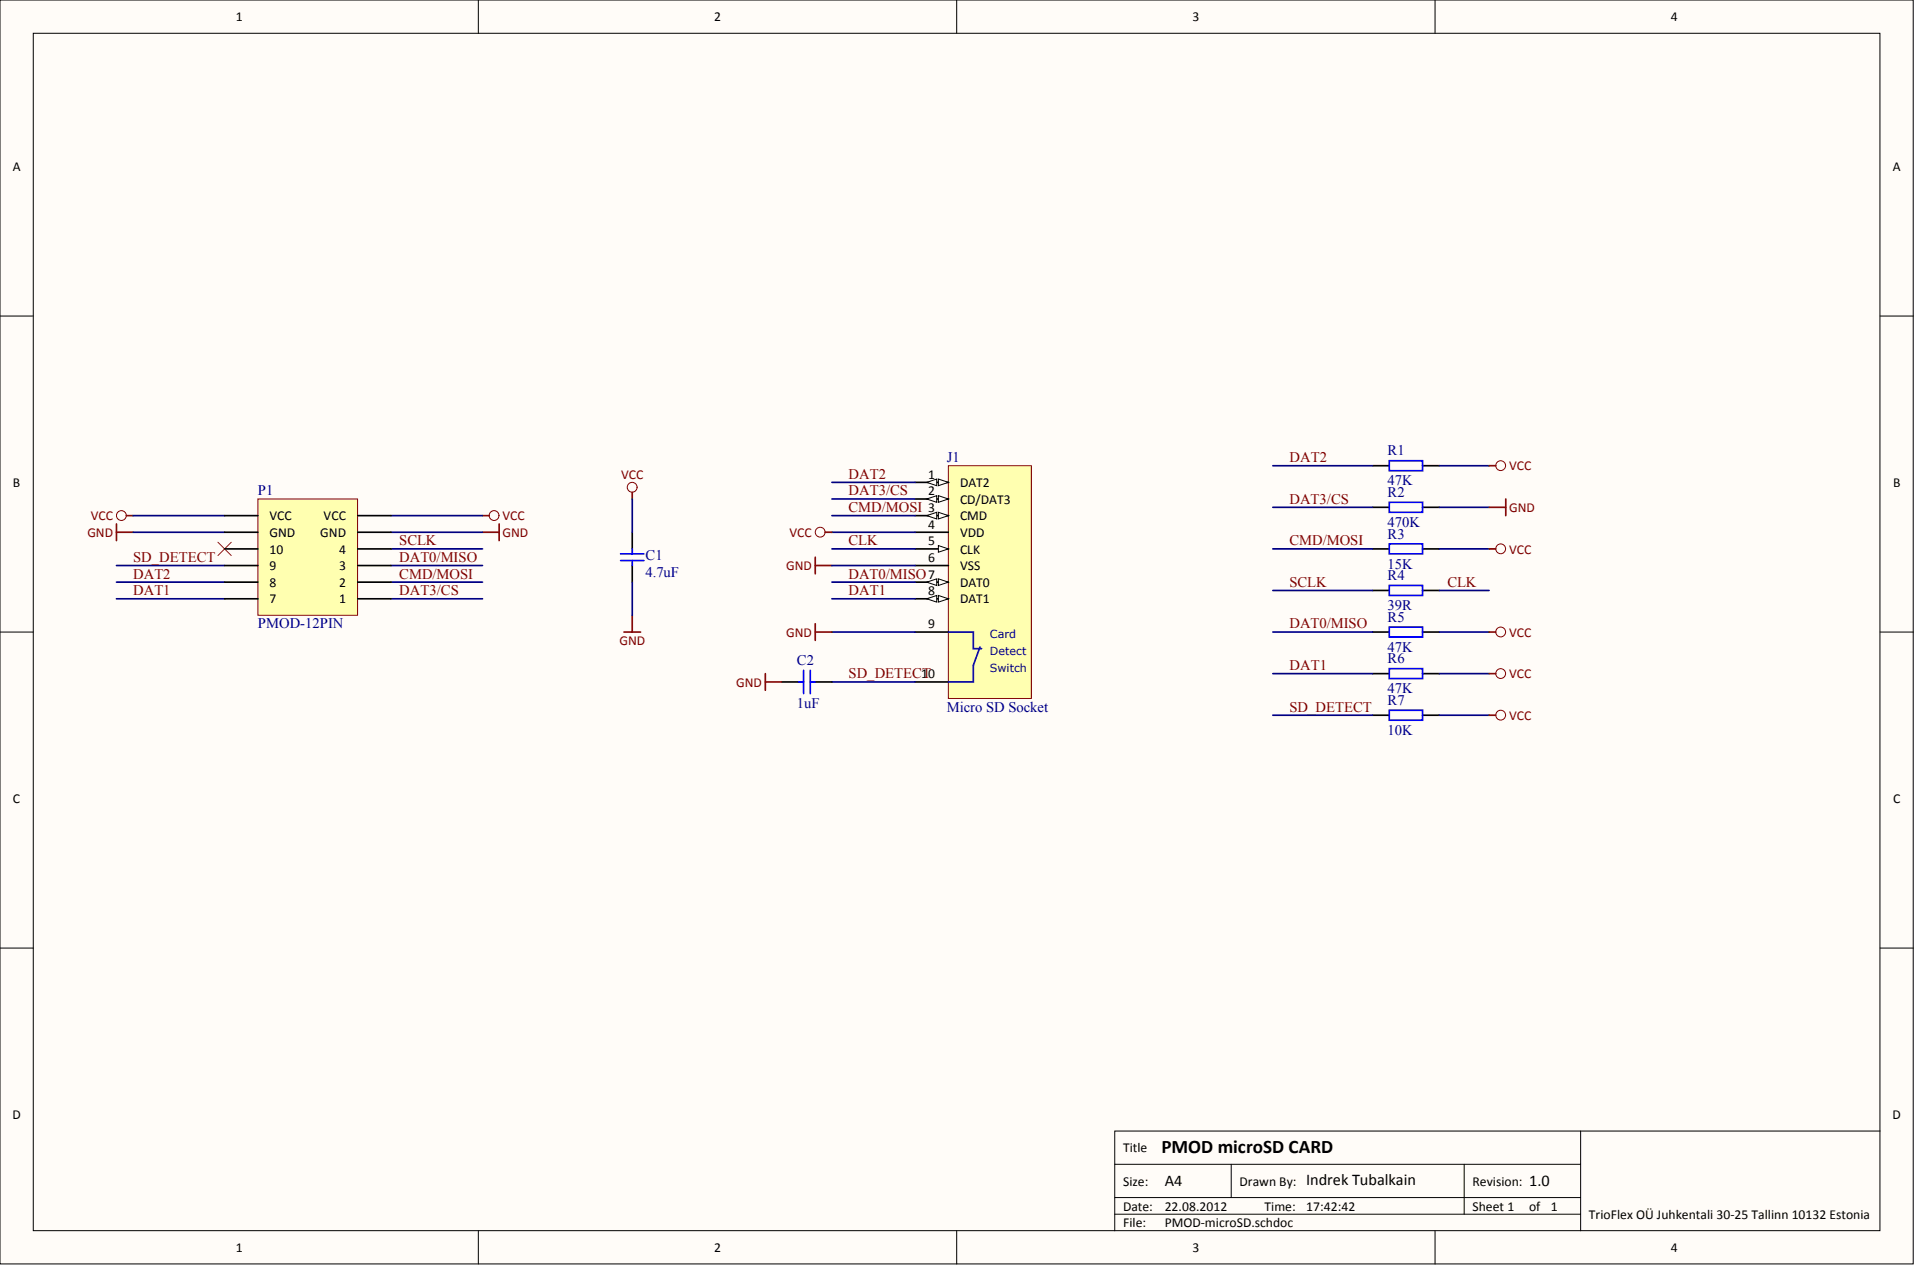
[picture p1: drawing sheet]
<svg xmlns="http://www.w3.org/2000/svg" width="811mm" height="536mm" viewBox="0 0 811 536" stroke-linecap="round" stroke-linejoin="round" font-family="sans-serif">
<g fill="#fffcf8" stroke="#000" stroke-width=".42">
<path d="M0 0h809.9v534.9h-809.9z"/>
<path d="M14.1 14.1h781.7v506.7h-781.7z"/>
</g>
<g fill="none" stroke="#000" stroke-width=".42">
<path d="M202.5 0v14.1M405 0v14.1M607.4 0v14.1M0 133.8h14.1M795.8 133.8h14.1M0 267.5h14.1M795.8 267.5h14.1M0 401.2h14.1M795.8 401.2h14.1M669.1 478.7v42.2M795.8 478.7h-323.9v42.2M471.9 492.8h197.2"/>
<path d="M521.2 492.8v14M619.8 492.8v21.1M471.9 513.9h197.2M471.9 506.8h197.2M202.5 520.9v14.1M405 520.9v14.1M607.4 520.9v14.1"/>
</g>
<path d="M267.6 225.3v7M267.6 239.3v7.1" fill="none" stroke="#000" stroke-width=".7"/>
<path d="M262.7 237.2h9.9M262.7 234.4h9.9M267.6 232.3v2.1M267.6 237.2v2.1" fill="none" stroke="#00f" stroke-width=".7"/>
<path d="M401.4 197.1h35.2v98.5h-35.2z" fill="#ffffb0" stroke="#800000" stroke-width=".42"/>
<path d="M387.4 204.1h14" fill="none" stroke="#000" stroke-width=".7"/>
<g fill="#fffcf8" stroke="#000" stroke-width=".42">
<path d="M397.2 202.7l4.2 1.4-4.2 1.5z"/>
<path d="M392.3 204.1l4.2-1.4v2.9z"/>
</g>
<path d="M387.4 211.2h14" fill="none" stroke="#000" stroke-width=".7"/>
<g fill="#fffcf8" stroke="#000" stroke-width=".42">
<path d="M397.2 209.8l4.2 1.4-4.2 1.4z"/>
<path d="M392.3 211.2l4.2-1.4v2.8z"/>
</g>
<path d="M387.4 218.2h14" fill="none" stroke="#000" stroke-width=".7"/>
<g fill="#fffcf8" stroke="#000" stroke-width=".42">
<path d="M397.2 216.8l4.2 1.4-4.2 1.4z"/>
<path d="M392.3 218.2l4.2-1.4v2.8z"/>
</g>
<path d="M387.4 225.3h14M387.4 232.3h14" fill="none" stroke="#000" stroke-width=".7"/>
<path d="M397.2 230.9l4.2 1.4-4.2 1.4z" fill="#fffcf8" stroke="#000" stroke-width=".42"/>
<path d="M387.4 239.3h14M387.4 246.4h14" fill="none" stroke="#000" stroke-width=".7"/>
<g fill="#fffcf8" stroke="#000" stroke-width=".42">
<path d="M397.2 245l4.2 1.4-4.2 1.4z"/>
<path d="M392.3 246.4l4.2-1.4v2.8z"/>
</g>
<path d="M387.4 253.4h14" fill="none" stroke="#000" stroke-width=".7"/>
<g fill="#fffcf8" stroke="#000" stroke-width=".42">
<path d="M397.2 252l4.2 1.4-4.2 1.4z"/>
<path d="M392.3 253.4l4.2-1.4v2.8z"/>
</g>
<g fill="none" stroke="#000" stroke-width=".7">
<path d="M581 197.1h7.1M602.2 197.1h7M581 214.7h7.1M602.2 214.7h7M581 232.3h7.1M602.2 232.3h7M581 249.9h7.1M602.2 249.9h7M387.4 267.5h14M581 267.5h7.1M602.2 267.5h7M331 288.6h7.1"/>
<path d="M345.1 288.6h7M387.4 288.6h14M581 285.1h7.1M602.2 285.1h7M581 302.7h7.1M602.2 302.7h7"/>
</g>
<path d="M401.4 267.5h10.6v7h3.5M414.8 273.8l-2.8 7.8v7h-10.6" fill="none" stroke="#0000bf" stroke-width=".7"/>
<g fill="none" stroke="#800000" stroke-width=".7">
<path d="M630.3 197.1h2.9M53.5 218.2h2.8M204.2 218.2h2.9M267.6 208.4v2.8M630.3 214.7h7.1M637.4 211.2v7M49.3 225.3h7M49.3 221.7v7.1M204.2 225.3h7.1M211.3 221.7v7.1M345.1 235.8v7.1M345.1 239.3h7"/>
<path d="M349.3 225.3h2.8M630.3 232.3h2.9M264.1 267.5h7.1M267.6 260.5v7M345.1 267.5h7M345.1 264v7M630.3 267.5h2.9M324 285.1v7M324 288.6h7M630.3 285.1h2.9M630.3 302.7h2.9"/>
</g>
<g fill="none" stroke="#000080" stroke-width=".7">
<path d="M538.8 197.1h42.2M609.2 197.1h21.1M56.3 218.2h38.8M165.5 218.2h38.7M267.6 211.2v14.1M352.1 218.2h35.3M352.1 211.2h35.3M352.1 204.1h35.3M538.8 214.7h42.2M609.2 214.7h21.1M49.3 239.3h45.8M56.3 225.3h38.8"/>
<path d="M165.5 225.3h38.7M165.5 232.3h38.7M165.5 239.3h38.7M352.1 225.3h35.3M352.1 232.3h35.3M352.1 239.3h35.3M538.8 232.3h42.2M609.2 232.3h21.1M49.3 246.4h45.8M49.3 253.4h45.8M165.5 246.4h38.7M165.5 253.4h38.7"/>
<path d="M267.6 246.4v14.1M352.1 246.4h35.3M352.1 253.4h35.3M538.8 249.9h42.2M609.2 249.9h21.1M352.1 267.5h35.3M538.8 267.5h42.2M609.2 267.5h21.1M352.1 288.6h35.3M538.8 285.1h42.2M609.2 285.1h21.1M538.8 302.7h42.2"/>
<path d="M609.2 302.7h21.1"/>
</g>
<g fill="none" stroke="#800000" stroke-width=".42">
<circle cx="635.2" cy="197.1" r="2.08"/>
<circle cx="51.4" cy="218.2" r="2.08"/>
<circle cx="209.1" cy="218.2" r="2.08"/>
<circle cx="267.6" cy="206.2" r="2.08"/>
<circle cx="347.2" cy="225.2" r="2.08"/>
<circle cx="635.2" cy="232.3" r="2.08"/>
<circle cx="635.2" cy="267.5" r="2.08"/>
<circle cx="635.2" cy="285.1" r="2.08"/>
<circle cx="635.2" cy="302.7" r="2.08"/>
</g>
<path d="M92.3 229.5l5.6 5.6M97.9 229.5l-5.6 5.6" fill="none" stroke="#f00" stroke-width=".42"/>
<path d="M588.1 195h14.1v4.2h-14.1zM588.1 212.6h14.1v4.2h-14.1zM588.1 230.2h14.1v4.2h-14.1zM588.1 247.8h14.1v4.2h-14.1zM588.1 265.4h14.1v4.2h-14.1zM338.1 288.6h2.1M340.2 283.7v9.8M343 283.7v9.8M343 288.6h2.1M588.1 283h14.1v4.2h-14.1zM588.1 300.6h14.1v4.2h-14.1z" fill="none" stroke="#00f" stroke-width=".7"/>
<path d="M109.2 211.2h42.2v49.2h-42.2z" fill="#ffffb0" stroke="#800000" stroke-width=".42"/>
<path d="M95.1 218.2h14.1M151.4 218.2h14.1M95.1 239.3h14.1M95.1 232.3h14.1M95.1 225.3h14.1M151.4 239.3h14.1M151.4 232.3h14.1M151.4 225.3h14.1M95.1 253.4h14.1M95.1 246.4h14.1M151.4 253.4h14.1M151.4 246.4h14.1" fill="none" stroke="#000" stroke-width=".7"/>
<text font-size="8.1" x="491.6" y="487.8">PMOD microSD CARD</text>
<g font-size="6.9">
<text x="493" y="502.1">A4</text>
<text x="552.9" y="501.4">Indrek Tubalkain</text>
<text x="647.2" y="502.1">1.0</text>
</g>
<g font-size="6.2" fill="#000080">
<text x="400.7" y="195.6">J1</text>
<text x="587.4" y="192.8">R1</text>
<text x="109.2" y="209.7">P1</text>
<text x="587.4" y="205.4">47K</text>
<text x="587.4" y="210.4">R2</text>
<text x="587.4" y="223">470K</text>
<text x="587.4" y="228">R3</text>
<text x="273.3" y="237.1">C1</text>
<text x="273.3" y="244.2">4.7uF</text>
<text x="587.4" y="240.6">15K</text>
<text x="587.4" y="245.6">R4</text>
<text x="587.4" y="263.2">R5</text>
<text x="587.4" y="258.2">39R</text>
<text x="109.2" y="266">PMOD-12PIN</text>
<text x="587.4" y="275.8">47K</text>
<text x="337.4" y="281.5">C2</text>
<text x="587.4" y="280.8">R6</text>
<text x="587.4" y="293.4">47K</text>
<text x="337.4" y="299.8">1uF</text>
<text x="587.4" y="298.4">R7</text>
<text x="400.7" y="301.2">Micro SD Socket</text>
<text x="587.4" y="311">10K</text>
</g>
<g font-size="6.2" fill="#800000">
<text x="545.8" y="195.6">DAT2</text>
<text x="359.2" y="202.6">DAT2</text>
<text x="359.2" y="209.7">DAT3/CS</text>
<text x="545.8" y="213.2">DAT3/CS</text>
<text x="359.2" y="216.7">CMD/MOSI 3</text>
<text x="169" y="230.8">SCLK</text>
<text x="359.2" y="230.8">CLK</text>
<text x="545.8" y="230.8">CMD/MOSI</text>
<text x="56.3" y="237.8">SD_DETECT</text>
<text x="169" y="237.8">DAT0/MISO</text>
<text x="56.3" y="244.9">DAT2</text>
<text x="169" y="244.9">CMD/MOSI</text>
<text x="359.2" y="244.9">DAT0/MISO7</text>
<text x="56.3" y="251.9">DAT1</text>
<text x="169" y="251.9">DAT3/CS</text>
<text x="359.2" y="251.9">DAT1</text>
<text x="545.8" y="248.4">SCLK</text>
<text x="612.7" y="248.4">CLK</text>
<text x="545.8" y="266">DAT0/MISO</text>
<text x="359.2" y="287.1">SD_DETECT</text>
<text x="545.8" y="283.6">DAT1</text>
<text x="545.8" y="301.2">SD_DETECT</text>
</g>
<g font-size="5.8">
<text x="99.8" y="9">1</text>
<text x="302.3" y="9">2</text>
<text x="504.8" y="9">3</text>
<text x="707.2" y="9">4</text>
<text x="5.4" y="72.4">A</text>
<text x="801.3" y="72.4">A</text>
<text x="392.9" y="202.6">1</text>
<text x="5.5" y="206.1">B</text>
<text x="392.9" y="209.6">2</text>
<text x="406.4" y="206.1">DAT2</text>
<text x="801.3" y="206.1">B</text>
<text x="406.4" y="213.2">CD/DAT3</text>
<text x="114.1" y="220.2">VCC</text>
<text x="137" y="220.2">VCC</text>
<text x="406.4" y="220.2">CMD</text>
<text x="114.1" y="227.2">GND</text>
<text x="135.6" y="227.2">GND</text>
<text x="392.9" y="223.7">4</text>
<text x="406.4" y="227.2">VDD</text>
<text x="392.9" y="230.8">5</text>
<text x="114.1" y="234.3">10</text>
<text x="143.5" y="234.3">4</text>
<text x="392.9" y="237.8">6</text>
<text x="406.4" y="234.3">CLK</text>
<text x="114.1" y="241.3">9</text>
<text x="143.5" y="241.3">3</text>
<text x="406.4" y="241.3">VSS</text>
<text x="114.1" y="248.4">8</text>
<text x="143.5" y="248.4">2</text>
<text x="392.9" y="251.9">8</text>
<text x="406.4" y="248.4">DAT0</text>
<text x="114.1" y="255.4">7</text>
<text x="143.5" y="255.4">1</text>
<text x="406.4" y="255.4">DAT1</text>
<text x="392.9" y="266">9</text>
<text x="389.9" y="287.1">10</text>
<text x="5.5" y="339.9">C</text>
<text x="801.3" y="339.9">C</text>
<text x="5.3" y="473.6">D</text>
<text x="801.1" y="473.6">D</text>
<text x="475.4" y="487.7">Title</text>
<text x="475.4" y="501.8">Size:</text>
<text x="524.7" y="501.8">Drawn By:</text>
<text x="623.3" y="501.8">Revision:</text>
<text x="475.4" y="512.3">Date:</text>
<text x="493" y="512.3">22.08.2012</text>
<text x="535.3" y="512.3">Time:</text>
<text x="552.9" y="512.3">17:42:42</text>
<text x="623.3" y="512.3">Sheet 1</text>
<text x="647.2" y="512.3">of</text>
<text x="656.4" y="512.3">1</text>
<text x="672.6" y="515.9">TrioFlex OÜ Juhkentali 30-25 Tallinn 10132 Estonia</text>
<text x="475.4" y="519.4">File:</text>
<text x="493" y="519.4">PMOD-microSD.schdoc</text>
<text x="99.8" y="529.9">1</text>
<text x="302.3" y="529.9">2</text>
<text x="504.8" y="529.9">3</text>
<text x="707.2" y="529.9">4</text>
</g>
<g font-size="5.8" fill="#800000">
<text x="262.9" y="202.6">VCC</text>
<text x="638.8" y="199.1">VCC</text>
<text x="38.4" y="220.2">VCC</text>
<text x="212.7" y="220.2">VCC</text>
<text x="638.8" y="216.7">GND</text>
<text x="37" y="227.2">GND</text>
<text x="212.7" y="227.2">GND</text>
<text x="334.2" y="227.2">VCC</text>
<text x="638.8" y="234.3">VCC</text>
<text x="332.8" y="241.3">GND</text>
<text x="332.8" y="269.5">GND</text>
<text x="638.8" y="269.5">VCC</text>
<text x="262.2" y="273">GND</text>
<text x="638.8" y="287.1">VCC</text>
<text x="311.6" y="290.6">GND</text>
<text x="638.8" y="304.7">VCC</text>
</g>
<g font-size="4.7" fill="#000080">
<text x="419.1" y="270.1">Card</text>
<text x="419.1" y="277.2">Detect</text>
<text x="419.1" y="284.2">Switch</text>
</g>
</svg>
